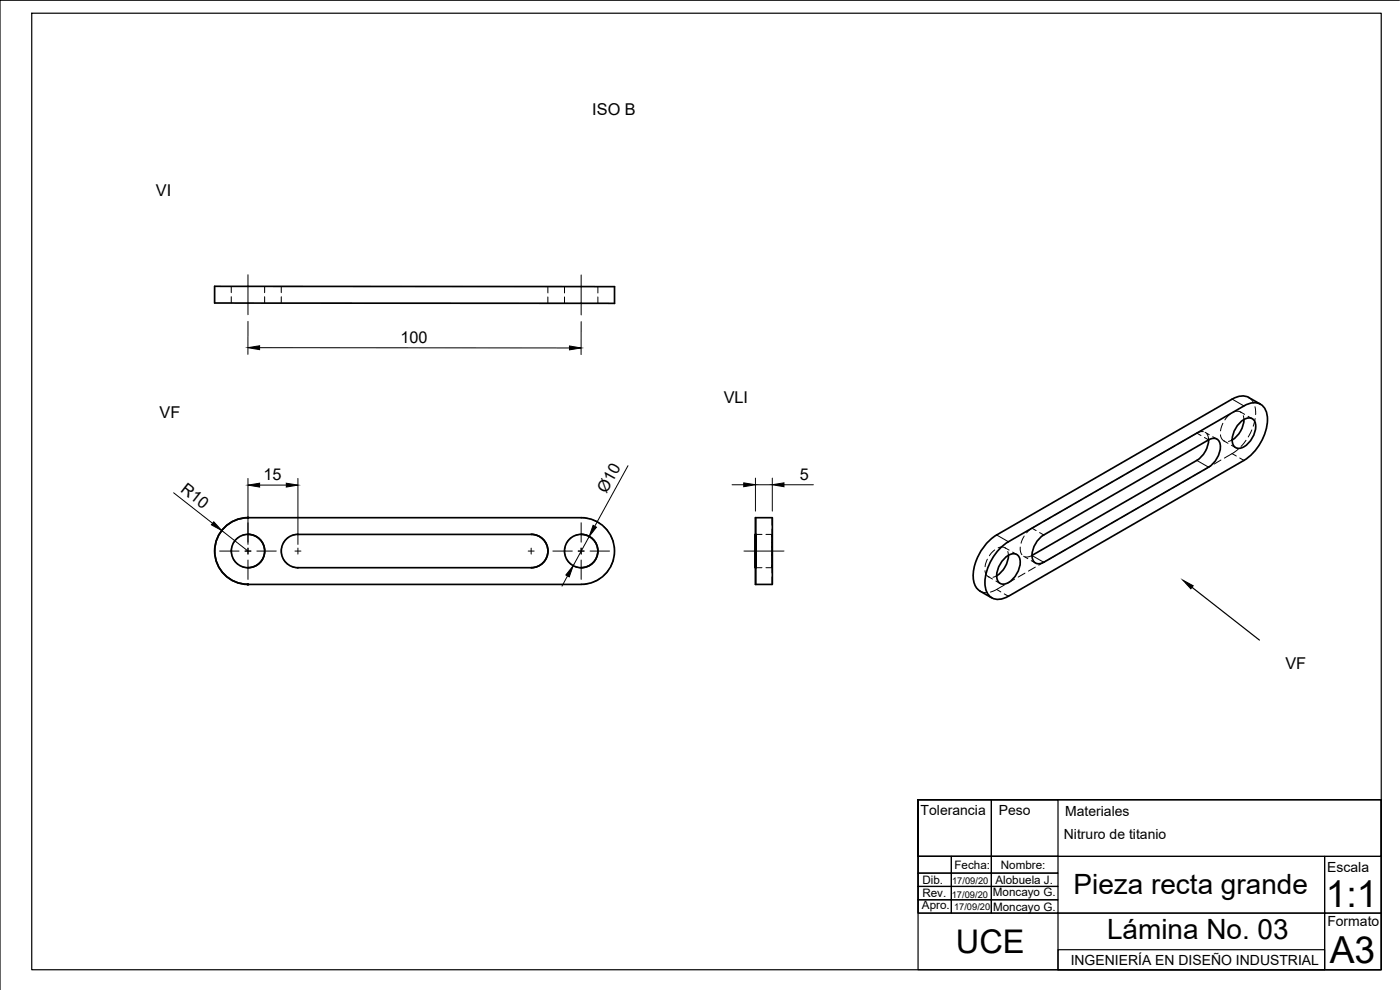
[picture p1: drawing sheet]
<svg xmlns="http://www.w3.org/2000/svg" width="420mm" height="297mm" viewBox="0 0 420 297" stroke-linecap="round" stroke-linejoin="round" font-family="sans-serif">
<!-- layer: Visible -->
<g fill="none" stroke="#000" stroke-width=".51">
<path d="M64.4 85.9l120 .1v5l-120-.1zM362.7 132l-49.4 28.5a7.2 7.2 0 0 0-3.3 7.6 2.1 2.1 0 0 0 3.3 .6M362.7 132a7.8 7.8 0 0 1-3.5 6.1l-49.5 28.6M362.7 132a2.16 2.16 0 0 1 2.5-.3 2.16 2.16 0 0 1 1.1 2.3 7.8 7.8 0 0 1-3.6 6.2l-49.5 28.5M372.1 126.8a3 3 0 0 1 4.2-.8 5.7 5.7 0 0 1-1.2 6.5l-.5 .6a3 3 0 0 1-4.2 .8 5.7 5.7 0 0 1 1.1-6.4zM373.3 125.9a7.8 7.8 0 0 1-3.5 6.1M378.3 121.3l-3.5-2a5 5 0 0 0-5 .4l-70.7 40.8a15.1 15.1 0 0 0-6.9 13.8 4.4 4.4 0 0 0 1.9 3l3.6 2.1M67 158.7a10 10 0 0 1 7.4-3.4h100a10 10 0 0 1 10 10 10 10 0 0 1-10 10.1l-100-.1a10 10 0 0 1-9.1-5.9 10 10 0 0 1 1.7-10.7zM226.7 155.3h5.1v20.1h-5.1zM226.8 155.3v20M74.4 160.3a5 5 0 0 1 5 5 5 5 0 0 1-5 5M85.6 162.1a4.9 4.9 0 0 1 3.8-1.8h70a5 5 0 0 1 5 5 5 5 0 0 1-5 5h-70a5 5 0 0 1-4.5-2.9 5 5 0 0 1 .7-5.3z"/>
<path d="M174.4 160.3a5 5 0 0 1 5 5 5 5 0 0 1-5 5M226.7 160.3v10zM226.7 160.3l.1 10zM226.8 160.3v10zM301.4 167.6a3 3 0 0 1 4.2-.9 5.7 5.7 0 0 1-1.2 6.5l-.5 .6a3 3 0 0 1-4.2 .9 5.7 5.7 0 0 1 1.2-6.5zM302.6 178.9a4.2 4.2 0 0 1-6.7-1.9 14.5 14.5 0 0 1 4.9-13.1l1.9-1.4 70.6-40.7a4.2 4.2 0 0 1 6.8 1.9 14.5 14.5 0 0 1-4.9 13.1l-1.9 1.3-70.7 40.8M302.7 166.6a7.8 7.8 0 0 1-3.6 6.2"/>
<circle cx="74.4" cy="165.3" r="5"/>
<circle cx="174.4" cy="165.3" r="5"/>
</g>
<!-- layer: Hidden -->
<g fill="none" stroke="#000" stroke-width=".3">
<path d="M69.4 85.9v1.9M69.4 89v1.9M79.4 85.9v1.9M79.4 89v1.9M84.4 85.9v1.9M84.4 89v1.9M164.4 86v1.9M164.4 89.1v1.9M169.4 86v1.9M169.4 89.1v1.9M179.4 86v1.9M179.4 89.1v1.9"/>
<path d="M374.8 119.3l.8 .6 .6 1M343.2 139.2l-2.1 1.2M346.3 137.4l-2.1 1.2M349.4 135.6l-2.1 1.2M352.5 133.8l-2.1 1.2M355.6 132l-2.1 1.2M361.1 129.5l-1.5 .2-3 1.7M361.7 129.7l1.2 .7M362.1 130.1l.5 1 .1 .9M363.3 139.8l-2 1.2M364 131l1.2 .7M366.3 130.5l.5 1.3 .7 .6"/>
<path d="M366.4 138l-2 1.2M367 127l-.7 2.3M367.3 132.3l1.2 .7M369.2 124.2l-1.6 1.8M369.6 133.6l1.2 .7M369.8 132l-1.1 .4M370.2 123.6l1.4-.2 .9 .3M371.6 134.8l-4.1 2.6M372.3 123.6l1.2 .7M373.1 124.7l.2 1.2M374 132.1l-1.6 1.8M374.6 124.9l1.2 .7"/>
<path d="M375.7 129l-1.1 2.1M376.6 122l.2 2.4M376.7 125.6l-.6 2.3M174.4 155.3l2.6 .4M178.1 156l2.1 1.2M181.1 157.9l1.6 1.8M231.7 158.8v2.4M231.7 155.3v2.3M312.3 157l-3 1.8-1.2 1.1M315.4 155.2l-2.1 1.2M318.5 153.4l-2.1 1.2M321.5 151.7l-2 1.2"/>
<path d="M324.6 149.9l-2 1.2M327.7 148.1l-2 1.2M329.3 159.5l-2.1 1.1M330.8 146.3l-2 1.2M332.4 157.7l-2.1 1.2M333.9 144.5l-2 1.2M335.5 155.9l-2.1 1.2M337 142.7l-2 1.2M338.6 154.1l-2.1 1.2M340.1 141l-2 1.1M341.7 152.3l-2.1 1.2M344.8 150.5l-2.1 1.2"/>
<path d="M347.9 148.7l-2.1 1.3M350.9 147l-2 1.2M354 145.2l-2 1.2M357.1 143.4l-2 1.2M360.2 141.6l-2 1.2M69.6 164.2v2.3M70 167.6l1.5 1.8M71.5 161.3l-1.5 1.8M72.6 170l1.8 .3M74.4 160.3l-1.8 .4M84.6 164.2v2.3M85 167.6l.6 .9 .9 .9"/>
<path d="M86.5 161.3l-.9 .8-.6 1M87.6 170l1.8 .3M89.4 160.3l-1.8 .4M169.6 164.2v2.3M170 167.6l.6 .9 .9 .9M171.5 161.3l-.9 .8-.6 1M172.6 170l1.8 .3M174.4 160.3l-1.8 .4M177 175l-2.6 .4M180.2 173.5l-2.1 1.1M182.7 170.9l-1.6 1.8M183.3 160.7l.8 2.3"/>
<path d="M184.1 167.7l-.8 2.2M184.3 164.2v2.3M226.8 160.3h1.9M226.8 170.3h1.9M229.9 160.3h1.9v2.6M231.7 163.1v4.5M231.7 160.9v-.6v3.9M231.7 166.4v3.9v-.5M231.7 160.3v2.6M231.7 164.2v2.3M231.7 167.7v2.6M231.7 173.1v2.3"/>
<path d="M231.7 169.5v2.4M231.7 165.9v2.4M231.7 162.4v2.3M231.8 160.9v-.6v3.9M231.8 167.7v2.6h-1.9M231.8 164.2v2.3M231.8 163.1v4.5M231.8 166.4v3.9v-.5M294.1 177.4l2 .4M295.6 171.2l.5 1.4 .7 .5M296.3 167.8l-.7 2.2M296.6 173l1.3 .7"/>
<path d="M298.5 165l-1.6 1.7M298.9 174.3l1.2 .8M299.1 172.8l-1.1 .4M299.6 164.4l1.3-.3 .9 .4M301.4 175.5l-2.9 1.7-1.3 .4M301.6 164.3l1.3 .8M302.5 165.5l.1 1.1M303.9 165.7l1.2 .7M304.5 173.7l-2 1.2M306.2 164.2v1.1l.5 1.1M307.2 166.9l1.3 .7M307.4 160.8l-1 2.2"/>
<path d="M307.6 172l-2 1.2M309.5 168.2l1.2 .7M309.7 166.7l-1.3 .4h-.7M309.7 166.7h.1M310.7 170.2l-2 1.2M313.8 168.4l-2.1 1.2M316.9 166.6l-2.1 1.2M320 164.8l-2.1 1.2M323.1 163l-2.1 1.2M326.2 161.3l-2.1 1.1"/>
</g>
<g fill="#000" stroke="#000" stroke-width=".3">
<circle cx="74.4" cy="160.3" r=".11"/>
<circle cx="74.4" cy="170.3" r=".11"/>
<circle cx="89.4" cy="170.3" r=".11"/>
<circle cx="89.4" cy="160.3" r=".11"/>
<circle cx="174.4" cy="170.3" r=".11"/>
<circle cx="174.4" cy="160.3" r=".11"/>
<circle cx="226.7" cy="170.3" r=".11"/>
<circle cx="226.7" cy="160.3" r=".11"/>
<circle cx="226.8" cy="170.3" r=".11"/>
<circle cx="226.8" cy="160.3" r=".11"/>
</g>
<!-- layer: Visible -->
<g fill="#000" stroke="#000" stroke-width=".3">
<circle cx="74.4" cy="155.3" r=".24"/>
<circle cx="74.4" cy="175.4" r=".24"/>
</g>
<!-- layer: Hidden Narrow -->
<circle cx="309.7" cy="166.7" r=".11" fill="#000" stroke="#000" stroke-width=".3"/>
<!-- layer: Visible Narrow -->
<path d="M369.8 119.7l3.5 2.1M359.2 138.1l3.5 2.1M299.1 160.5l3.5 2M309.7 166.7l3.5 2" fill="none" stroke="#000" stroke-width=".3"/>
<!-- layer: Hidden Narrow -->
<path d="M359.2 129.9l1.2 .8M361.5 131.3l1.2 .7M369.8 136.1l1.2 .7M372.1 137.4l1.2 .7M309.7 158.5l1.3 .7M312 159.8l1.2 .7M299.1 176.9l1.3 .7M301.4 178.2l1.2 .7" fill="none" stroke="#000" stroke-width=".3"/>
<!-- layer: Sketch1 -->
<g fill="none" stroke="#000" stroke-width=".36">
<path d="M9.5 4h405v287h-405zM420 .1h-420v296.9M357.7 176.2l20.3 15.9M275.5 240v16.9h139v-16.9h-139h139v51h-139zM275.5 240h22v16.9h-22zM297.5 240h20v16.9h-20zM275.5 256.9h122v17.1h-122zM275.5 256.9h10v5.1h-10zM285.5 256.9h12v5.1h-12zM297.5 256.9h20v5.1h-20zM397.5 256.9h17v17.1h-17zM275.5 262h10v4h-10z"/>
<path d="M275.5 266h10v4h-10zM275.5 270h10v4h-10zM285.5 262h12v4h-12zM285.5 266h12v4h-12zM285.5 270h12v4h-12zM297.5 262h20v4h-20zM297.5 266h20v4h-20zM297.5 270h20v4h-20zM317.5 274h80v17h-80zM397.5 274h17v17h-17zM317.5 285h80v6h-80z"/>
</g>
<path d="M355 174.1l3.1 1.7-.7 .9z" fill="#000" stroke="#000" stroke-width=".3"/>
<!-- layer: Center Lines -->
<g fill="none" stroke="#000" stroke-width=".3">
<path d="M74.4 82.4v12M174.4 82.5v12M74.4 156.9v5.8M174.4 156.9v5.8M65.9 165.3h5.8M73.5 165.3h1.8M74.4 164.5v1.8M74.4 168v5.8M77.1 165.3h5.8M88.5 165.3h1.8M89.4 164.5v1.8M158.5 165.3h1.8"/>
<path d="M159.4 164.5v1.8M165.9 165.3h5.8M173.5 165.3h1.8M174.4 164.5v1.8M174.4 168v5.8M177.1 165.3h5.8M223.3 165.3h12"/>
</g>
<!-- layer: Dimensions -->
<g fill="none" stroke="#000" stroke-width=".3">
<path d="M74.4 96.4v9.9M174.4 96.5v9.9M77.9 104.3l93 .1M188.5 139.7l-10 18.2M52.1 147.9l11.7 9.1M66.5 159.2l7.9 6.1M74.4 143.6v19.8M77.9 145.5h8M89.4 143.6v19.8M219.7 145.4h3.5M226.7 143.5v9.9M226.7 145.4h5.1"/>
<path d="M231.8 143.5v9.9M235.3 145.4h8.8M170.3 172.8l-1.6 3.1M176.8 161l-4.8 8.7"/>
</g>
<path d="M74.4 104.3l3.5-.6v1.2zM170.9 103.8l3.5 .6-3.5 .6zM64.2 156.6l2.3 2.6-3.1-1.7zM74.4 145.5l3.5-.5v1.1zM85.9 145l3.5 .5-3.5 .6zM178 157.6l1 .6-2.2 2.8zM223.2 144.9l3.5 .5-3.5 .6zM231.8 145.4l3.5-.5v1.1zM172 169.7l-1.2 3.4-1-.6z" fill="#000" stroke="#000" stroke-width=".3"/>
<g font-size="11.2">
<text x="397.9" y="272">1:1</text>
<text x="399.1" y="289">A3</text>
</g>
<text font-size="9.8" x="286.9" y="285.9">UCE</text>
<g font-size="8.4">
<text x="322.2" y="268.1">Pieza recta grande</text>
<text x="332.2" y="281.7">Lámina No. 03</text>
</g>
<g font-size="4.9">
<text x="177.8" y="34.5">ISO B</text>
<text x="46.8" y="58.7">VI</text>
<text x="120.2" y="102.8">100</text>
<text x="47.9" y="125.5">VF</text>
<text x="217.2" y="121">VLI</text>
<text x="79" y="144">15</text>
<text x="240.1" y="143.9">5</text>
<text x="54" y="147.3" transform="rotate(38 54 147.3)">R10</text>
<text x="182" y="148.2" transform="rotate(-61 182 148.2)">Ø10</text>
<text x="385.8" y="200.8">VF</text>
</g>
<g font-size="4.2">
<text x="276.3" y="244.4">Tolerancia</text>
<text x="299.7" y="244.5">Peso</text>
<text x="319.7" y="244.8">Materiales</text>
<text x="319.3" y="251.6">Nitruro de titanio</text>
<text x="398.3" y="261.7">Escala</text>
<text x="398.4" y="277.9">Formato</text>
<text x="321.3" y="289.5">INGENIERÍA EN DISEÑO INDUSTRIAL</text>
</g>
<g font-size="3.5">
<text x="286.4" y="260.8">Fecha:</text>
<text x="300.4" y="260.7">Nombre:</text>
<text x="276.8" y="269.2">Rev.</text>
<text x="276.8" y="265.2">Dib.</text>
<text x="298" y="268.9">Moncayo G.</text>
<text x="298.7" y="265.1">Alobuela J.</text>
<text x="276.7" y="272.6">Apro.</text>
<text x="298" y="273.5">Moncayo G.</text>
</g>
<g font-size="2.8">
<text x="285.6" y="269.3">17/09/20</text>
<text x="285.8" y="265.2">17/09/20</text>
<text x="286.3" y="273">17/09/20</text>
</g>
</svg>
